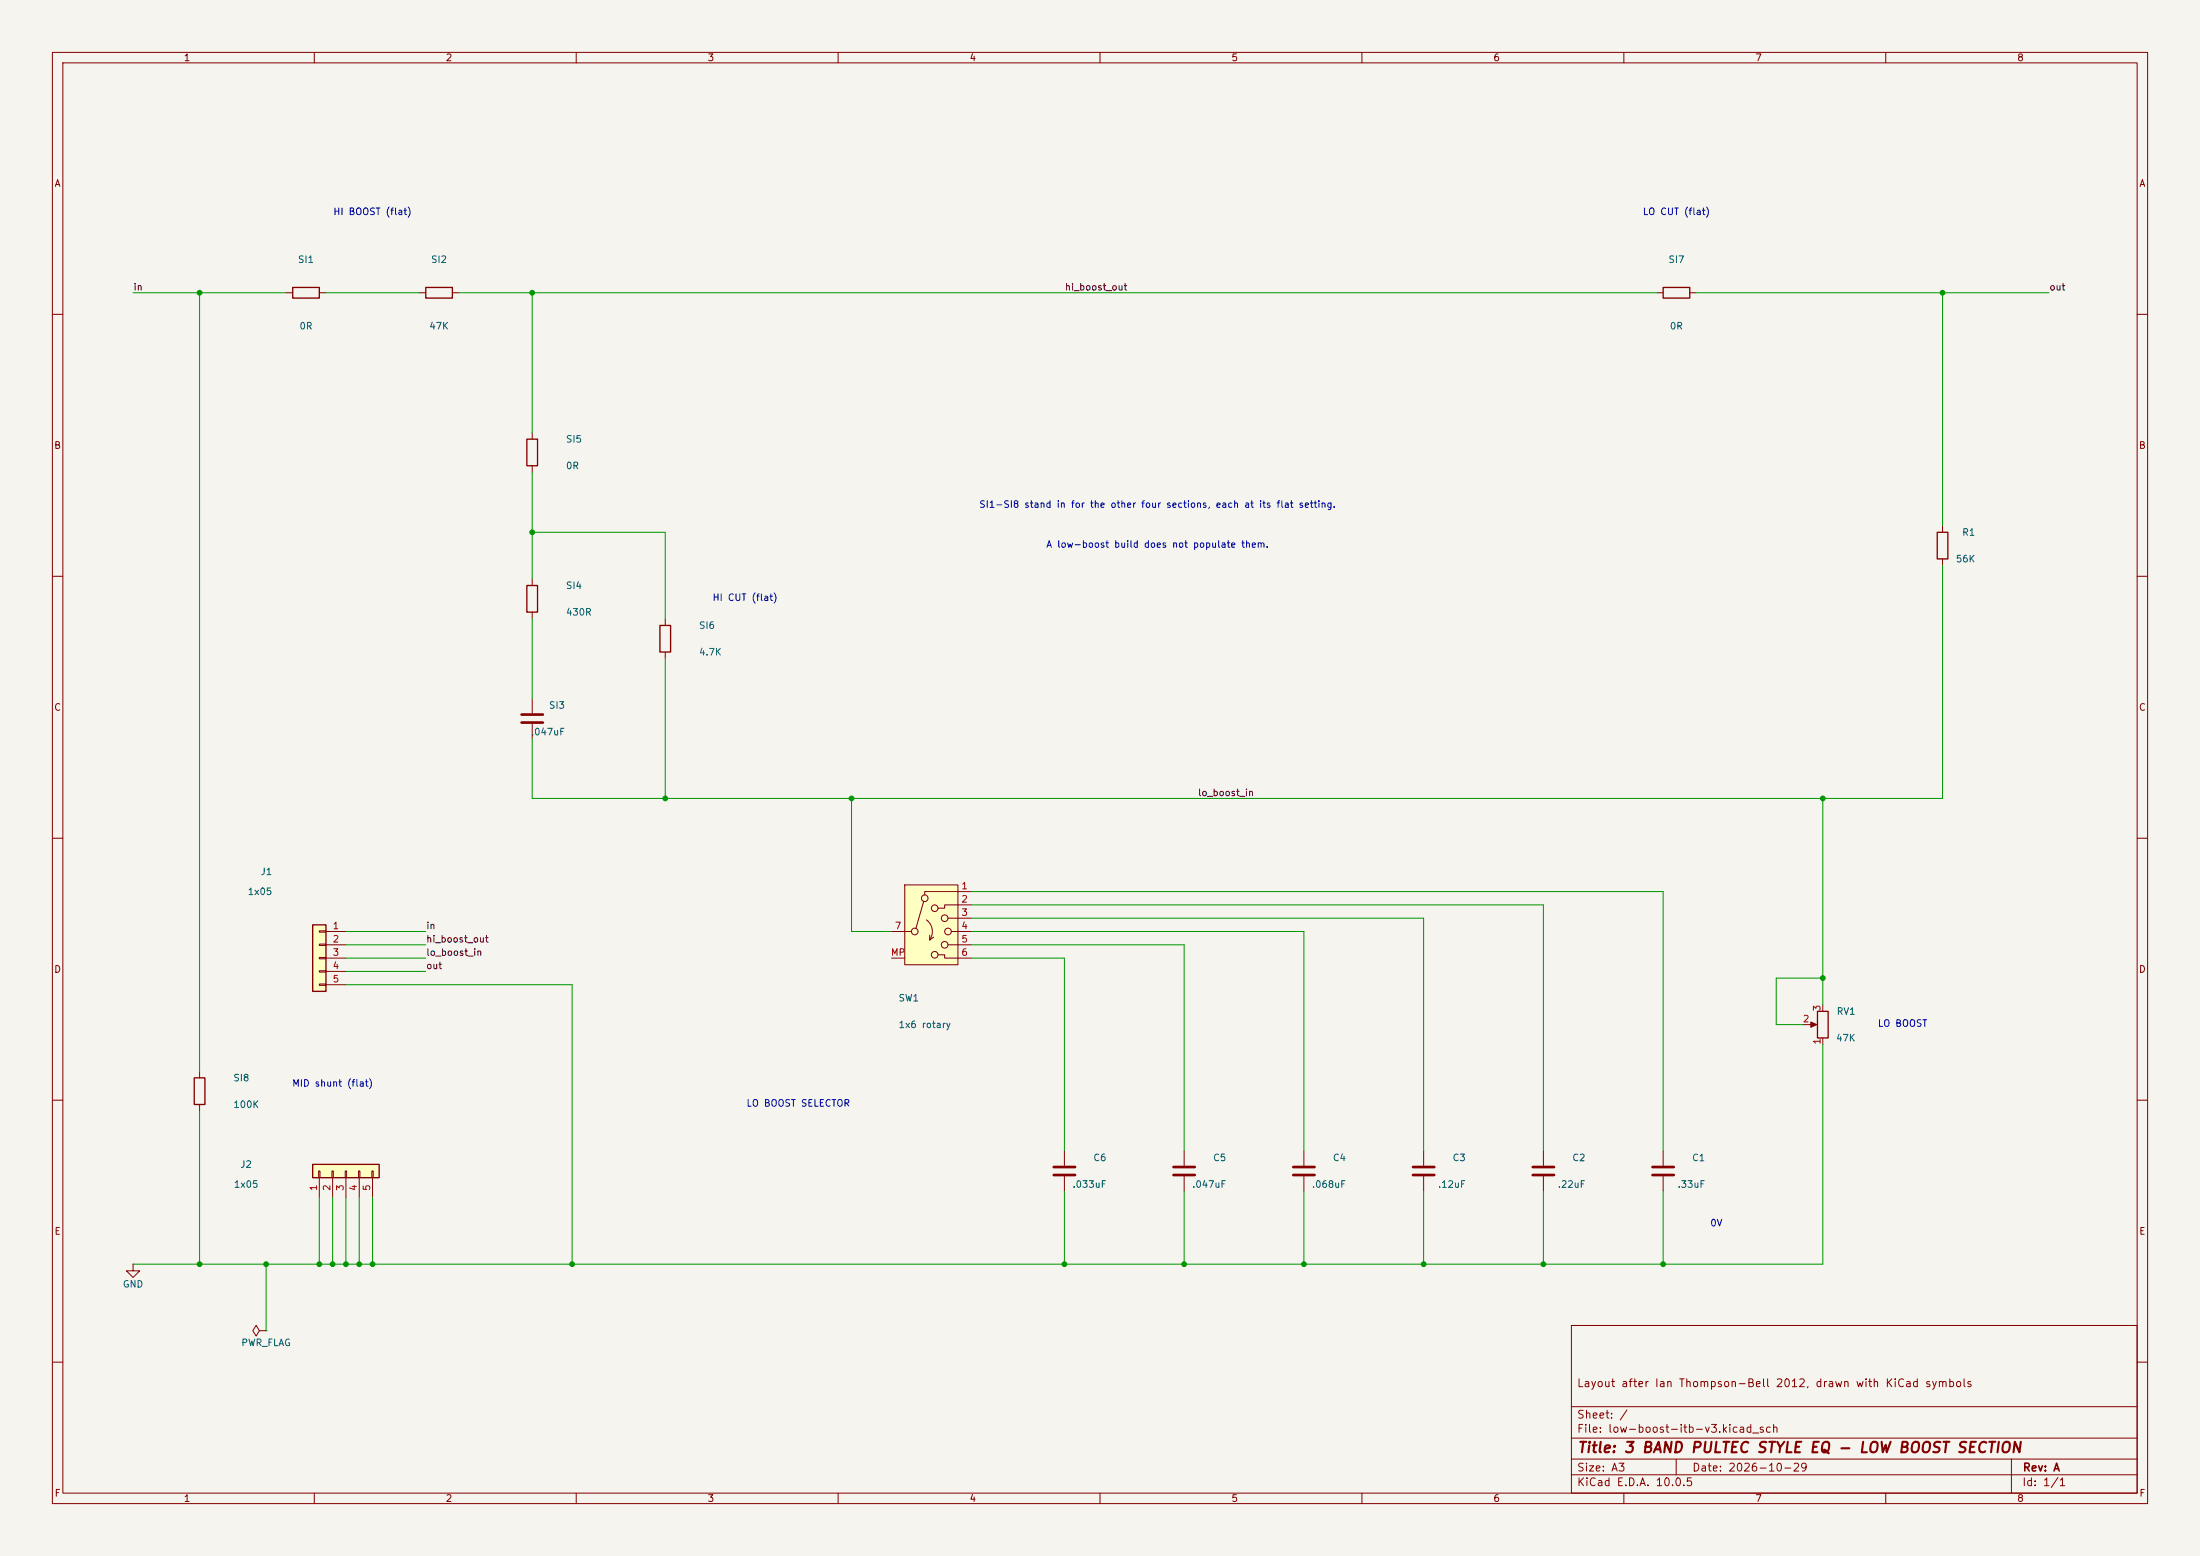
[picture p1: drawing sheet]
(kicad_sch
 (version 20231120)
 (generator "eeschema")
 (generator_version "8.0")
 (paper "A3")
 (title_block
  (title "3 BAND PULTEC STYLE EQ - LOW BOOST SECTION")
  (date "2026-10-29")
  (rev "A")
  (comment 1 "Layout after Ian Thompson-Bell 2012, drawn with KiCad symbols"))
 (lib_symbols
  (symbol "Device:R"
  (pin_numbers (hide yes))
  (pin_names
   (offset 0))
  (exclude_from_sim no)
  (in_bom yes)
  (on_board yes)
  (in_pos_files yes)
  (duplicate_pin_numbers_are_jumpers no)
  (property "Reference" "R" (at 2.032 0 90) (show_name no) (do_not_autoplace no) (effects (font (size 1.27 1.27))))
  (property "Value" "R" (at 0 0 90) (show_name no) (do_not_autoplace no) (effects (font (size 1.27 1.27))))
  (property "Footprint" "" (at -1.778 0 90) (show_name no) (do_not_autoplace no) (hide yes) (effects (font (size 1.27 1.27))))
  (property "Datasheet" "" (at 0 0 0) (show_name no) (do_not_autoplace no) (hide yes) (effects (font (size 1.27 1.27))))
  (property "Description" "Resistor" (at 0 0 0) (show_name no) (do_not_autoplace no) (hide yes) (effects (font (size 1.27 1.27))))
  (symbol "R_0_1"
   (rectangle (start -1.016 -2.54) (end 1.016 2.54) (stroke (width 0.254) (type default)) (fill (type none))))
  (symbol "R_1_1"
   (pin passive line (at 0 3.81 270) (length 1.27) (name "" (effects (font (size 1.27 1.27)))) (number "1" (effects (font (size 1.27 1.27)))))
   (pin passive line (at 0 -3.81 90) (length 1.27) (name "" (effects (font (size 1.27 1.27)))) (number "2" (effects (font (size 1.27 1.27))))))
  (embedded_fonts no))
  (symbol "Device:C"
  (pin_numbers (hide yes))
  (pin_names
   (offset 0.254))
  (exclude_from_sim no)
  (in_bom yes)
  (on_board yes)
  (in_pos_files yes)
  (duplicate_pin_numbers_are_jumpers no)
  (property "Reference" "C" (at 0.635 2.54 0) (show_name no) (do_not_autoplace no) (effects (font (size 1.27 1.27)) (justify left)))
  (property "Value" "C" (at 0.635 -2.54 0) (show_name no) (do_not_autoplace no) (effects (font (size 1.27 1.27)) (justify left)))
  (property "Footprint" "" (at 0.9652 -3.81 0) (show_name no) (do_not_autoplace no) (hide yes) (effects (font (size 1.27 1.27))))
  (property "Datasheet" "" (at 0 0 0) (show_name no) (do_not_autoplace no) (hide yes) (effects (font (size 1.27 1.27))))
  (property "Description" "Unpolarized capacitor" (at 0 0 0) (show_name no) (do_not_autoplace no) (hide yes) (effects (font (size 1.27 1.27))))
  (symbol "C_0_1"
   (polyline (pts (xy -2.032 0.762) (xy 2.032 0.762)) (stroke (width 0.508) (type default)) (fill (type none)))
   (polyline (pts (xy -2.032 -0.762) (xy 2.032 -0.762)) (stroke (width 0.508) (type default)) (fill (type none))))
  (symbol "C_1_1"
   (pin passive line (at 0 3.81 270) (length 2.794) (name "" (effects (font (size 1.27 1.27)))) (number "1" (effects (font (size 1.27 1.27)))))
   (pin passive line (at 0 -3.81 90) (length 2.794) (name "" (effects (font (size 1.27 1.27)))) (number "2" (effects (font (size 1.27 1.27))))))
  (embedded_fonts no))
  (symbol "Device:R_Potentiometer"
  (pin_names
   (offset 1.016) (hide yes))
  (exclude_from_sim no)
  (in_bom yes)
  (on_board yes)
  (in_pos_files yes)
  (duplicate_pin_numbers_are_jumpers no)
  (property "Reference" "RV" (at -4.445 0 90) (show_name no) (do_not_autoplace no) (effects (font (size 1.27 1.27))))
  (property "Value" "R_Potentiometer" (at -2.54 0 90) (show_name no) (do_not_autoplace no) (effects (font (size 1.27 1.27))))
  (property "Footprint" "" (at 0 0 0) (show_name no) (do_not_autoplace no) (hide yes) (effects (font (size 1.27 1.27))))
  (property "Datasheet" "" (at 0 0 0) (show_name no) (do_not_autoplace no) (hide yes) (effects (font (size 1.27 1.27))))
  (property "Description" "Potentiometer" (at 0 0 0) (show_name no) (do_not_autoplace no) (hide yes) (effects (font (size 1.27 1.27))))
  (property "Sim.Device" "R" (at 0 0 0) (show_name no) (do_not_autoplace no) (hide yes) (effects (font (size 1.27 1.27))))
  (property "Sim.Type" "POT" (at 0 0 0) (show_name no) (do_not_autoplace no) (hide yes) (effects (font (size 1.27 1.27))))
  (property "Sim.Pins" "1=r0 2=wiper 3=r1" (at 0 0 0) (show_name no) (do_not_autoplace no) (hide yes) (effects (font (size 1.27 1.27))))
  (symbol "R_Potentiometer_0_1"
   (rectangle (start 1.016 2.54) (end -1.016 -2.54) (stroke (width 0.254) (type default)) (fill (type none)))
   (polyline (pts (xy 1.143 0) (xy 2.286 0.508) (xy 2.286 -0.508) (xy 1.143 0)) (stroke (width 0) (type default)) (fill (type outline)))
   (polyline (pts (xy 2.54 0) (xy 1.524 0)) (stroke (width 0) (type default)) (fill (type none))))
  (symbol "R_Potentiometer_1_1"
   (pin passive line (at 0 3.81 270) (length 1.27) (name "1" (effects (font (size 1.27 1.27)))) (number "1" (effects (font (size 1.27 1.27)))))
   (pin passive line (at 3.81 0 180) (length 1.27) (name "2" (effects (font (size 1.27 1.27)))) (number "2" (effects (font (size 1.27 1.27)))))
   (pin passive line (at 0 -3.81 90) (length 1.27) (name "3" (effects (font (size 1.27 1.27)))) (number "3" (effects (font (size 1.27 1.27))))))
  (embedded_fonts no))
  (symbol "Switch:SW_Rotary_1x6_MP"
  (pin_names (hide yes))
  (exclude_from_sim no)
  (in_bom yes)
  (on_board yes)
  (in_pos_files yes)
  (duplicate_pin_numbers_are_jumpers no)
  (property "Reference" "SW" (at 0 10.16 0) (show_name no) (do_not_autoplace no) (effects (font (size 1.27 1.27))))
  (property "Value" "SW_Rotary_1x6_MP" (at 8.89 -7.62 0) (show_name no) (do_not_autoplace no) (effects (font (size 1.27 1.27))))
  (property "Footprint" "" (at 0 -10.16 0) (show_name no) (do_not_autoplace no) (hide yes) (effects (font (size 1.27 1.27))))
  (property "Datasheet" "" (at 0 -12.7 0) (show_name no) (do_not_autoplace no) (hide yes) (effects (font (size 1.27 1.27))))
  (property "Description" "Rotary switch 1x6, SP6T with mount point" (at 0 0 0) (show_name no) (do_not_autoplace no) (hide yes) (effects (font (size 1.27 1.27))))
  (symbol "SW_Rotary_1x6_MP_0_1"
   (polyline (pts (xy -5.08 0) (xy -3.81 0)) (stroke (width 0) (type default)) (fill (type none)))
   (circle (center -3.175 0) (radius 0.635) (stroke (width 0) (type default)) (fill (type none)))
   (polyline (pts (xy -2.9464 0.6096) (xy -1.4732 5.7404)) (stroke (width 0) (type default)) (fill (type none)))
   (arc (start -0.9526 2.2225) (mid 0.154 0.449) (end -0.3176 -1.5875) (stroke (width 0) (type default)) (fill (type none)))
   (circle (center -1.27 6.35) (radius 0.635) (stroke (width 0) (type default)) (fill (type none)))
   (polyline (pts (xy -0.3176 -1.5875) (xy -0.3176 -0.6985)) (stroke (width 0) (type default)) (fill (type none)))
   (polyline (pts (xy -0.3176 -1.5875) (xy -0.3176 -1.5875)) (stroke (width 0) (type default)) (fill (type none)))
   (polyline (pts (xy -0.3176 -1.5875) (xy 0.4444 -1.0795)) (stroke (width 0) (type default)) (fill (type none)))
   (circle (center 0.635 4.445) (radius 0.635) (stroke (width 0) (type default)) (fill (type none)))
   (circle (center 0.635 -4.445) (radius 0.635) (stroke (width 0) (type default)) (fill (type none)))
   (circle (center 2.54 2.54) (radius 0.635) (stroke (width 0) (type default)) (fill (type none)))
   (circle (center 2.54 -2.54) (radius 0.635) (stroke (width 0) (type default)) (fill (type none)))
   (circle (center 3.175 0) (radius 0.635) (stroke (width 0) (type default)) (fill (type none)))
   (polyline (pts (xy 5.08 7.62) (xy -1.27 7.62) (xy -1.27 7.62) (xy -1.27 6.985)) (stroke (width 0) (type default)) (fill (type none)))
   (polyline (pts (xy 5.08 5.08) (xy 2.54 5.08) (xy 2.54 4.445) (xy 1.27 4.445)) (stroke (width 0) (type default)) (fill (type none)))
   (polyline (pts (xy 5.08 2.54) (xy 3.175 2.54)) (stroke (width 0) (type default)) (fill (type none)))
   (polyline (pts (xy 5.08 0) (xy 3.81 0)) (stroke (width 0) (type default)) (fill (type none)))
   (polyline (pts (xy 5.08 -2.54) (xy 3.175 -2.54)) (stroke (width 0) (type default)) (fill (type none)))
   (polyline (pts (xy 5.08 -5.08) (xy 2.54 -5.08) (xy 2.54 -4.445) (xy 1.27 -4.445)) (stroke (width 0) (type default)) (fill (type none))))
  (symbol "SW_Rotary_1x6_MP_1_1"
   (polyline (pts (xy -5.08 8.89) (xy 5.08 8.89) (xy 5.08 -6.35) (xy -5.08 -6.35) (xy -5.08 8.89) (xy -5.08 8.89)) (stroke (width 0) (type default)) (fill (type background)))
   (pin passive line (at 7.62 7.62 180) (length 2.54) (name "" (effects (font (size 1.27 1.27)))) (number "1" (effects (font (size 1.27 1.27)))))
   (pin passive line (at 7.62 5.08 180) (length 2.54) (name "" (effects (font (size 1.27 1.27)))) (number "2" (effects (font (size 1.27 1.27)))))
   (pin passive line (at 7.62 2.54 180) (length 2.54) (name "" (effects (font (size 1.27 1.27)))) (number "3" (effects (font (size 1.27 1.27)))))
   (pin passive line (at 7.62 0 180) (length 2.54) (name "" (effects (font (size 1.27 1.27)))) (number "4" (effects (font (size 1.27 1.27)))))
   (pin passive line (at 7.62 -2.54 180) (length 2.54) (name "" (effects (font (size 1.27 1.27)))) (number "5" (effects (font (size 1.27 1.27)))))
   (pin passive line (at 7.62 -5.08 180) (length 2.54) (name "" (effects (font (size 1.27 1.27)))) (number "6" (effects (font (size 1.27 1.27)))))
   (pin passive line (at -7.62 0 0) (length 2.54) (name "" (effects (font (size 1.27 1.27)))) (number "7" (effects (font (size 1.27 1.27)))))
   (pin passive line (at -7.62 -5.08 0) (length 2.54) (name "" (effects (font (size 1.27 1.27)))) (number "MP" (effects (font (size 1.27 1.27))))))
  (embedded_fonts no))
  (symbol "Connector_Generic:Conn_01x05"
  (pin_names
   (offset 1.016) (hide yes))
  (exclude_from_sim no)
  (in_bom yes)
  (on_board yes)
  (in_pos_files yes)
  (duplicate_pin_numbers_are_jumpers no)
  (property "Reference" "J" (at 0 7.62 0) (show_name no) (do_not_autoplace no) (effects (font (size 1.27 1.27))))
  (property "Value" "Conn_01x05" (at 0 -7.62 0) (show_name no) (do_not_autoplace no) (effects (font (size 1.27 1.27))))
  (property "Footprint" "" (at 0 0 0) (show_name no) (do_not_autoplace no) (hide yes) (effects (font (size 1.27 1.27))))
  (property "Datasheet" "" (at 0 0 0) (show_name no) (do_not_autoplace no) (hide yes) (effects (font (size 1.27 1.27))))
  (property "Description" "Generic connector, single row, 01x05, script generated (kicad-library-utils/schlib/autogen/connector/)" (at 0 0 0) (show_name no) (do_not_autoplace no) (hide yes) (effects (font (size 1.27 1.27))))
  (symbol "Conn_01x05_1_1"
   (rectangle (start -1.27 6.35) (end 1.27 -6.35) (stroke (width 0.254) (type default)) (fill (type background)))
   (rectangle (start -1.27 5.207) (end 0 4.953) (stroke (width 0.1524) (type default)) (fill (type none)))
   (rectangle (start -1.27 2.667) (end 0 2.413) (stroke (width 0.1524) (type default)) (fill (type none)))
   (rectangle (start -1.27 0.127) (end 0 -0.127) (stroke (width 0.1524) (type default)) (fill (type none)))
   (rectangle (start -1.27 -2.413) (end 0 -2.667) (stroke (width 0.1524) (type default)) (fill (type none)))
   (rectangle (start -1.27 -4.953) (end 0 -5.207) (stroke (width 0.1524) (type default)) (fill (type none)))
   (pin passive line (at -5.08 5.08 0) (length 3.81) (name "Pin_1" (effects (font (size 1.27 1.27)))) (number "1" (effects (font (size 1.27 1.27)))))
   (pin passive line (at -5.08 2.54 0) (length 3.81) (name "Pin_2" (effects (font (size 1.27 1.27)))) (number "2" (effects (font (size 1.27 1.27)))))
   (pin passive line (at -5.08 0 0) (length 3.81) (name "Pin_3" (effects (font (size 1.27 1.27)))) (number "3" (effects (font (size 1.27 1.27)))))
   (pin passive line (at -5.08 -2.54 0) (length 3.81) (name "Pin_4" (effects (font (size 1.27 1.27)))) (number "4" (effects (font (size 1.27 1.27)))))
   (pin passive line (at -5.08 -5.08 0) (length 3.81) (name "Pin_5" (effects (font (size 1.27 1.27)))) (number "5" (effects (font (size 1.27 1.27))))))
  (embedded_fonts no))
  (symbol "power:GND"
  (power global)
  (pin_numbers (hide yes))
  (pin_names
   (offset 0) (hide yes))
  (exclude_from_sim no)
  (in_bom yes)
  (on_board yes)
  (in_pos_files yes)
  (duplicate_pin_numbers_are_jumpers no)
  (property "Reference" "#PWR" (at 0 -6.35 0) (show_name no) (do_not_autoplace no) (hide yes) (effects (font (size 1.27 1.27))))
  (property "Value" "GND" (at 0 -3.81 0) (show_name no) (do_not_autoplace no) (effects (font (size 1.27 1.27))))
  (property "Footprint" "" (at 0 0 0) (show_name no) (do_not_autoplace no) (hide yes) (effects (font (size 1.27 1.27))))
  (property "Datasheet" "" (at 0 0 0) (show_name no) (do_not_autoplace no) (hide yes) (effects (font (size 1.27 1.27))))
  (property "Description" "Power symbol creates a global label with name \"GND\" , ground" (at 0 0 0) (show_name no) (do_not_autoplace no) (hide yes) (effects (font (size 1.27 1.27))))
  (symbol "GND_0_1"
   (polyline (pts (xy 0 0) (xy 0 -1.27) (xy 1.27 -1.27) (xy 0 -2.54) (xy -1.27 -1.27) (xy 0 -1.27)) (stroke (width 0) (type default)) (fill (type none))))
  (symbol "GND_1_1"
   (pin power_in line (at 0 0 270) (length 0) (name "" (effects (font (size 1.27 1.27)))) (number "1" (effects (font (size 1.27 1.27))))))
  (embedded_fonts no))
  (symbol "power:PWR_FLAG"
  (power global)
  (pin_numbers (hide yes))
  (pin_names
   (offset 0) (hide yes))
  (exclude_from_sim no)
  (in_bom yes)
  (on_board yes)
  (in_pos_files yes)
  (duplicate_pin_numbers_are_jumpers no)
  (property "Reference" "#FLG" (at 0 1.905 0) (show_name no) (do_not_autoplace no) (hide yes) (effects (font (size 1.27 1.27))))
  (property "Value" "PWR_FLAG" (at 0 3.81 0) (show_name no) (do_not_autoplace no) (effects (font (size 1.27 1.27))))
  (property "Footprint" "" (at 0 0 0) (show_name no) (do_not_autoplace no) (hide yes) (effects (font (size 1.27 1.27))))
  (property "Datasheet" "" (at 0 0 0) (show_name no) (do_not_autoplace no) (hide yes) (effects (font (size 1.27 1.27))))
  (property "Description" "Special symbol for telling ERC where power comes from" (at 0 0 0) (show_name no) (do_not_autoplace no) (hide yes) (effects (font (size 1.27 1.27))))
  (symbol "PWR_FLAG_0_0"
   (pin power_out line (at 0 0 90) (length 0) (name "" (effects (font (size 1.27 1.27)))) (number "1" (effects (font (size 1.27 1.27))))))
  (symbol "PWR_FLAG_0_1"
   (polyline (pts (xy 0 0) (xy 0 1.27) (xy -1.016 1.905) (xy 0 2.54) (xy 1.016 1.905) (xy 0 1.27)) (stroke (width 0) (type default)) (fill (type none))))
  (embedded_fonts no)))
 (sheet_instances
  (path ""
   (page "1")))
 (symbol (lib_id "Device:R") (at 38.1 208.28 0) (unit 1) (pin "1") (pin "2") (property "Reference" "SI8" (at 44.45 205.74 0) (effects (font (size 1.27 1.27)) (justify left)))
 (property "Value" "100K" (at 44.45 210.82 0) (effects (font (size 1.27 1.27)) (justify left))))
 (symbol (lib_id "Device:R") (at 58.42 55.88 90) (unit 1) (pin "1") (pin "2") (property "Reference" "SI1" (at 58.42 49.53 270) (effects (font (size 1.27 1.27))))
 (property "Value" "0R" (at 58.42 62.23 270) (effects (font (size 1.27 1.27)))))
 (symbol (lib_id "Device:R") (at 83.82 55.88 90) (unit 1) (pin "1") (pin "2") (property "Reference" "SI2" (at 83.82 49.53 270) (effects (font (size 1.27 1.27))))
 (property "Value" "47K" (at 83.82 62.23 270) (effects (font (size 1.27 1.27)))))
 (symbol (lib_id "Device:R") (at 101.6 86.36 0) (unit 1) (pin "1") (pin "2") (property "Reference" "SI5" (at 107.95 83.82 0) (effects (font (size 1.27 1.27)) (justify left)))
 (property "Value" "0R" (at 107.95 88.9 0) (effects (font (size 1.27 1.27)) (justify left))))
 (symbol (lib_id "Device:R") (at 101.6 114.3 0) (unit 1) (pin "1") (pin "2") (property "Reference" "SI4" (at 107.95 111.76 0) (effects (font (size 1.27 1.27)) (justify left)))
 (property "Value" "430R" (at 107.95 116.84 0) (effects (font (size 1.27 1.27)) (justify left))))
 (symbol (lib_id "Device:C") (at 101.6 137.16 180) (unit 1) (pin "1") (pin "2") (property "Reference" "SI3" (at 107.95 134.62 0) (effects (font (size 1.27 1.27)) (justify left)))
 (property "Value" ".047uF" (at 107.95 139.7 0) (effects (font (size 1.27 1.27)) (justify left))))
 (symbol (lib_id "Device:R") (at 127 121.92 0) (unit 1) (pin "1") (pin "2") (property "Reference" "SI6" (at 133.35 119.38 0) (effects (font (size 1.27 1.27)) (justify left)))
 (property "Value" "4.7K" (at 133.35 124.46 0) (effects (font (size 1.27 1.27)) (justify left))))
 (symbol (lib_id "Device:R") (at 320.04 55.88 90) (unit 1) (pin "1") (pin "2") (property "Reference" "SI7" (at 320.04 49.53 270) (effects (font (size 1.27 1.27))))
 (property "Value" "0R" (at 320.04 62.23 270) (effects (font (size 1.27 1.27)))))
 (symbol (lib_id "Device:R") (at 370.84 104.14 180) (unit 1) (pin "1") (pin "2") (property "Reference" "R1" (at 377.19 101.6 0) (effects (font (size 1.27 1.27)) (justify left)))
 (property "Value" "56K" (at 377.19 106.68 0) (effects (font (size 1.27 1.27)) (justify left))))
 (symbol (lib_id "Device:R_Potentiometer") (at 347.98 195.58 180) (unit 1) (pin "1") (pin "2") (pin "3") (property "Reference" "RV1" (at 354.33 193.04 0) (effects (font (size 1.27 1.27)) (justify left)))
 (property "Value" "47K" (at 354.33 198.12 0) (effects (font (size 1.27 1.27)) (justify left))))
 (symbol (lib_id "Switch:SW_Rotary_1x6_MP") (at 177.8 177.8 0) (unit 1) (pin "1") (pin "2") (pin "3") (pin "4") (pin "5") (pin "6") (pin "7") (pin "MP") (property "Reference" "SW1" (at 171.45 190.5 0) (effects (font (size 1.27 1.27)) (justify left)))
 (property "Value" "1x6 rotary" (at 171.45 195.58 0) (effects (font (size 1.27 1.27)) (justify left))))
 (symbol (lib_id "Device:C") (at 203.2 223.52 180) (unit 1) (pin "1") (pin "2") (property "Reference" "C6" (at 211.328 220.98 0) (effects (font (size 1.27 1.27)) (justify left)))
 (property "Value" ".033uF" (at 211.328 226.06 0) (effects (font (size 1.27 1.27)) (justify left))))
 (symbol (lib_id "Device:C") (at 226.06 223.52 180) (unit 1) (pin "1") (pin "2") (property "Reference" "C5" (at 234.188 220.98 0) (effects (font (size 1.27 1.27)) (justify left)))
 (property "Value" ".047uF" (at 234.188 226.06 0) (effects (font (size 1.27 1.27)) (justify left))))
 (symbol (lib_id "Device:C") (at 248.92 223.52 180) (unit 1) (pin "1") (pin "2") (property "Reference" "C4" (at 257.048 220.98 0) (effects (font (size 1.27 1.27)) (justify left)))
 (property "Value" ".068uF" (at 257.048 226.06 0) (effects (font (size 1.27 1.27)) (justify left))))
 (symbol (lib_id "Device:C") (at 271.78 223.52 180) (unit 1) (pin "1") (pin "2") (property "Reference" "C3" (at 279.908 220.98 0) (effects (font (size 1.27 1.27)) (justify left)))
 (property "Value" ".12uF" (at 279.908 226.06 0) (effects (font (size 1.27 1.27)) (justify left))))
 (symbol (lib_id "Device:C") (at 294.64 223.52 180) (unit 1) (pin "1") (pin "2") (property "Reference" "C2" (at 302.768 220.98 0) (effects (font (size 1.27 1.27)) (justify left)))
 (property "Value" ".22uF" (at 302.768 226.06 0) (effects (font (size 1.27 1.27)) (justify left))))
 (symbol (lib_id "Device:C") (at 317.5 223.52 180) (unit 1) (pin "1") (pin "2") (property "Reference" "C1" (at 325.628 220.98 0) (effects (font (size 1.27 1.27)) (justify left)))
 (property "Value" ".33uF" (at 325.628 226.06 0) (effects (font (size 1.27 1.27)) (justify left))))
 (symbol (lib_id "Connector_Generic:Conn_01x05") (at 60.96 182.88 0) (mirror y) (unit 1) (pin "1") (pin "2") (pin "3") (pin "4") (pin "5") (property "Reference" "J1" (at 52.07 166.37 0) (effects (font (size 1.27 1.27)) (justify left)))
 (property "Value" "1x05" (at 52.07 170.18 0) (effects (font (size 1.27 1.27)) (justify left))))
 (symbol (lib_id "Connector_Generic:Conn_01x05") (at 66.04 223.52 90) (unit 1) (pin "1") (pin "2") (pin "3") (pin "4") (pin "5") (property "Reference" "J2" (at 46.99 222.25 270) (effects (font (size 1.27 1.27))))
 (property "Value" "1x05" (at 46.99 226.06 270) (effects (font (size 1.27 1.27)))))
 (wire (pts (xy 25.4 55.88) (xy 54.61 55.88)) (stroke (width 0) (type default)))
 (wire (pts (xy 62.23 55.88) (xy 80.01 55.88)) (stroke (width 0) (type default)))
 (wire (pts (xy 87.63 55.88) (xy 316.23 55.88)) (stroke (width 0) (type default)))
 (wire (pts (xy 323.85 55.88) (xy 391.16 55.88)) (stroke (width 0) (type default)))
 (wire (pts (xy 38.1 55.88) (xy 38.1 204.47)) (stroke (width 0) (type default)))
 (wire (pts (xy 38.1 212.09) (xy 38.1 241.3)) (stroke (width 0) (type default)))
 (wire (pts (xy 101.6 55.88) (xy 101.6 82.55)) (stroke (width 0) (type default)))
 (wire (pts (xy 101.6 90.17) (xy 101.6 110.49)) (stroke (width 0) (type default)))
 (wire (pts (xy 101.6 101.6) (xy 127 101.6)) (stroke (width 0) (type default)))
 (wire (pts (xy 127 101.6) (xy 127 118.11)) (stroke (width 0) (type default)))
 (wire (pts (xy 101.6 118.11) (xy 101.6 133.35)) (stroke (width 0) (type default)))
 (wire (pts (xy 101.6 140.97) (xy 101.6 152.4)) (stroke (width 0) (type default)))
 (wire (pts (xy 127 125.73) (xy 127 152.4)) (stroke (width 0) (type default)))
 (wire (pts (xy 101.6 152.4) (xy 370.84 152.4)) (stroke (width 0) (type default)))
 (wire (pts (xy 370.84 55.88) (xy 370.84 100.33)) (stroke (width 0) (type default)))
 (wire (pts (xy 370.84 107.95) (xy 370.84 152.4)) (stroke (width 0) (type default)))
 (wire (pts (xy 347.98 152.4) (xy 347.98 191.77)) (stroke (width 0) (type default)))
 (wire (pts (xy 347.98 199.39) (xy 347.98 241.3)) (stroke (width 0) (type default)))
 (wire (pts (xy 344.17 195.58) (xy 339.09 195.58)) (stroke (width 0) (type default)))
 (wire (pts (xy 339.09 195.58) (xy 339.09 186.69)) (stroke (width 0) (type default)))
 (wire (pts (xy 339.09 186.69) (xy 347.98 186.69)) (stroke (width 0) (type default)))
 (wire (pts (xy 170.18 177.8) (xy 162.56 177.8)) (stroke (width 0) (type default)))
 (wire (pts (xy 162.56 177.8) (xy 162.56 152.4)) (stroke (width 0) (type default)))
 (wire (pts (xy 185.42 182.88) (xy 203.2 182.88)) (stroke (width 0) (type default)))
 (wire (pts (xy 203.2 182.88) (xy 203.2 219.71)) (stroke (width 0) (type default)))
 (wire (pts (xy 185.42 180.34) (xy 226.06 180.34)) (stroke (width 0) (type default)))
 (wire (pts (xy 226.06 180.34) (xy 226.06 219.71)) (stroke (width 0) (type default)))
 (wire (pts (xy 185.42 177.8) (xy 248.92 177.8)) (stroke (width 0) (type default)))
 (wire (pts (xy 248.92 177.8) (xy 248.92 219.71)) (stroke (width 0) (type default)))
 (wire (pts (xy 185.42 175.26) (xy 271.78 175.26)) (stroke (width 0) (type default)))
 (wire (pts (xy 271.78 175.26) (xy 271.78 219.71)) (stroke (width 0) (type default)))
 (wire (pts (xy 185.42 172.72) (xy 294.64 172.72)) (stroke (width 0) (type default)))
 (wire (pts (xy 294.64 172.72) (xy 294.64 219.71)) (stroke (width 0) (type default)))
 (wire (pts (xy 185.42 170.18) (xy 317.5 170.18)) (stroke (width 0) (type default)))
 (wire (pts (xy 317.5 170.18) (xy 317.5 219.71)) (stroke (width 0) (type default)))
 (wire (pts (xy 203.2 227.33) (xy 203.2 241.3)) (stroke (width 0) (type default)))
 (wire (pts (xy 226.06 227.33) (xy 226.06 241.3)) (stroke (width 0) (type default)))
 (wire (pts (xy 248.92 227.33) (xy 248.92 241.3)) (stroke (width 0) (type default)))
 (wire (pts (xy 271.78 227.33) (xy 271.78 241.3)) (stroke (width 0) (type default)))
 (wire (pts (xy 294.64 227.33) (xy 294.64 241.3)) (stroke (width 0) (type default)))
 (wire (pts (xy 317.5 227.33) (xy 317.5 241.3)) (stroke (width 0) (type default)))
 (wire (pts (xy 25.4 241.3) (xy 347.98 241.3)) (stroke (width 0) (type default)))
 (wire (pts (xy 50.8 241.3) (xy 50.8 254)) (stroke (width 0) (type default)))
 (wire (pts (xy 66.04 177.8) (xy 81.28 177.8)) (stroke (width 0) (type default)))
 (wire (pts (xy 66.04 180.34) (xy 81.28 180.34)) (stroke (width 0) (type default)))
 (wire (pts (xy 66.04 182.88) (xy 81.28 182.88)) (stroke (width 0) (type default)))
 (wire (pts (xy 66.04 185.42) (xy 81.28 185.42)) (stroke (width 0) (type default)))
 (wire (pts (xy 66.04 187.96) (xy 109.22 187.96)) (stroke (width 0) (type default)))
 (wire (pts (xy 109.22 187.96) (xy 109.22 241.3)) (stroke (width 0) (type default)))
 (wire (pts (xy 60.96 228.6) (xy 60.96 241.3)) (stroke (width 0) (type default)))
 (wire (pts (xy 63.5 228.6) (xy 63.5 241.3)) (stroke (width 0) (type default)))
 (wire (pts (xy 66.04 228.6) (xy 66.04 241.3)) (stroke (width 0) (type default)))
 (wire (pts (xy 68.58 228.6) (xy 68.58 241.3)) (stroke (width 0) (type default)))
 (wire (pts (xy 71.12 228.6) (xy 71.12 241.3)) (stroke (width 0) (type default)))
 (junction (at 38.1 55.88) (diameter 0) (color 0 0 0 0))
 (junction (at 101.6 55.88) (diameter 0) (color 0 0 0 0))
 (junction (at 370.84 55.88) (diameter 0) (color 0 0 0 0))
 (junction (at 101.6 101.6) (diameter 0) (color 0 0 0 0))
 (junction (at 127 152.4) (diameter 0) (color 0 0 0 0))
 (junction (at 162.56 152.4) (diameter 0) (color 0 0 0 0))
 (junction (at 347.98 152.4) (diameter 0) (color 0 0 0 0))
 (junction (at 347.98 186.69) (diameter 0) (color 0 0 0 0))
 (junction (at 38.1 241.3) (diameter 0) (color 0 0 0 0))
 (junction (at 50.8 241.3) (diameter 0) (color 0 0 0 0))
 (junction (at 60.96 241.3) (diameter 0) (color 0 0 0 0))
 (junction (at 63.5 241.3) (diameter 0) (color 0 0 0 0))
 (junction (at 66.04 241.3) (diameter 0) (color 0 0 0 0))
 (junction (at 68.58 241.3) (diameter 0) (color 0 0 0 0))
 (junction (at 71.12 241.3) (diameter 0) (color 0 0 0 0))
 (junction (at 109.22 241.3) (diameter 0) (color 0 0 0 0))
 (junction (at 203.2 241.3) (diameter 0) (color 0 0 0 0))
 (junction (at 226.06 241.3) (diameter 0) (color 0 0 0 0))
 (junction (at 248.92 241.3) (diameter 0) (color 0 0 0 0))
 (junction (at 271.78 241.3) (diameter 0) (color 0 0 0 0))
 (junction (at 294.64 241.3) (diameter 0) (color 0 0 0 0))
 (junction (at 317.5 241.3) (diameter 0) (color 0 0 0 0))
 (symbol (lib_id "power:GND") (at 25.4 241.3 0) (unit 1) (pin "1") (property "Reference" "#PWR01" (at 25.4 245.11 0) (effects (font (size 1.27 1.27)) (hide yes)))
 (property "Value" "GND" (at 25.4 245.11 0) (effects (font (size 1.27 1.27)))))
 (symbol (lib_id "power:PWR_FLAG") (at 50.8 254 90) (unit 1) (pin "1") (property "Reference" "#PWR02" (at 50.8 256.286 90) (effects (font (size 1.27 1.27)) (hide yes)))
 (property "Value" "PWR_FLAG" (at 50.8 256.286 90) (effects (font (size 1.27 1.27)))))
 (label "in" (at 25.4 55.88 0) (effects (font (size 1.27 1.27)) (justify left bottom)))
 (label "hi_boost_out" (at 203.2 55.88 0) (effects (font (size 1.27 1.27)) (justify left bottom)))
 (label "out" (at 391.16 55.88 0) (effects (font (size 1.27 1.27)) (justify left bottom)))
 (label "lo_boost_in" (at 228.6 152.4 0) (effects (font (size 1.27 1.27)) (justify left bottom)))
 (label "in" (at 81.28 177.8 0) (effects (font (size 1.27 1.27)) (justify left bottom)))
 (label "hi_boost_out" (at 81.28 180.34 0) (effects (font (size 1.27 1.27)) (justify left bottom)))
 (label "lo_boost_in" (at 81.28 182.88 0) (effects (font (size 1.27 1.27)) (justify left bottom)))
 (label "out" (at 81.28 185.42 0) (effects (font (size 1.27 1.27)) (justify left bottom)))
 (text "HI BOOST (flat)" (at 71.12 40.64 0) (effects (font (size 1.27 1.27))))
 (text "HI CUT (flat)" (at 142.24 114.3 0) (effects (font (size 1.27 1.27))))
 (text "LO CUT (flat)" (at 320.04 40.64 0) (effects (font (size 1.27 1.27))))
 (text "MID shunt (flat)" (at 63.5 207.01 0) (effects (font (size 1.27 1.27))))
 (text "LO BOOST" (at 363.22 195.58 0) (effects (font (size 1.27 1.27))))
 (text "LO BOOST SELECTOR" (at 152.4 210.82 0) (effects (font (size 1.27 1.27))))
 (text "0V" (at 327.66 233.68 0) (effects (font (size 1.27 1.27))))
 (text "SI1-SI8 stand in for the other four sections, each at its flat setting." (at 220.98 96.52 0) (effects (font (size 1.27 1.27))))
 (text "A low-boost build does not populate them." (at 220.98 104.14 0) (effects (font (size 1.27 1.27)))))
